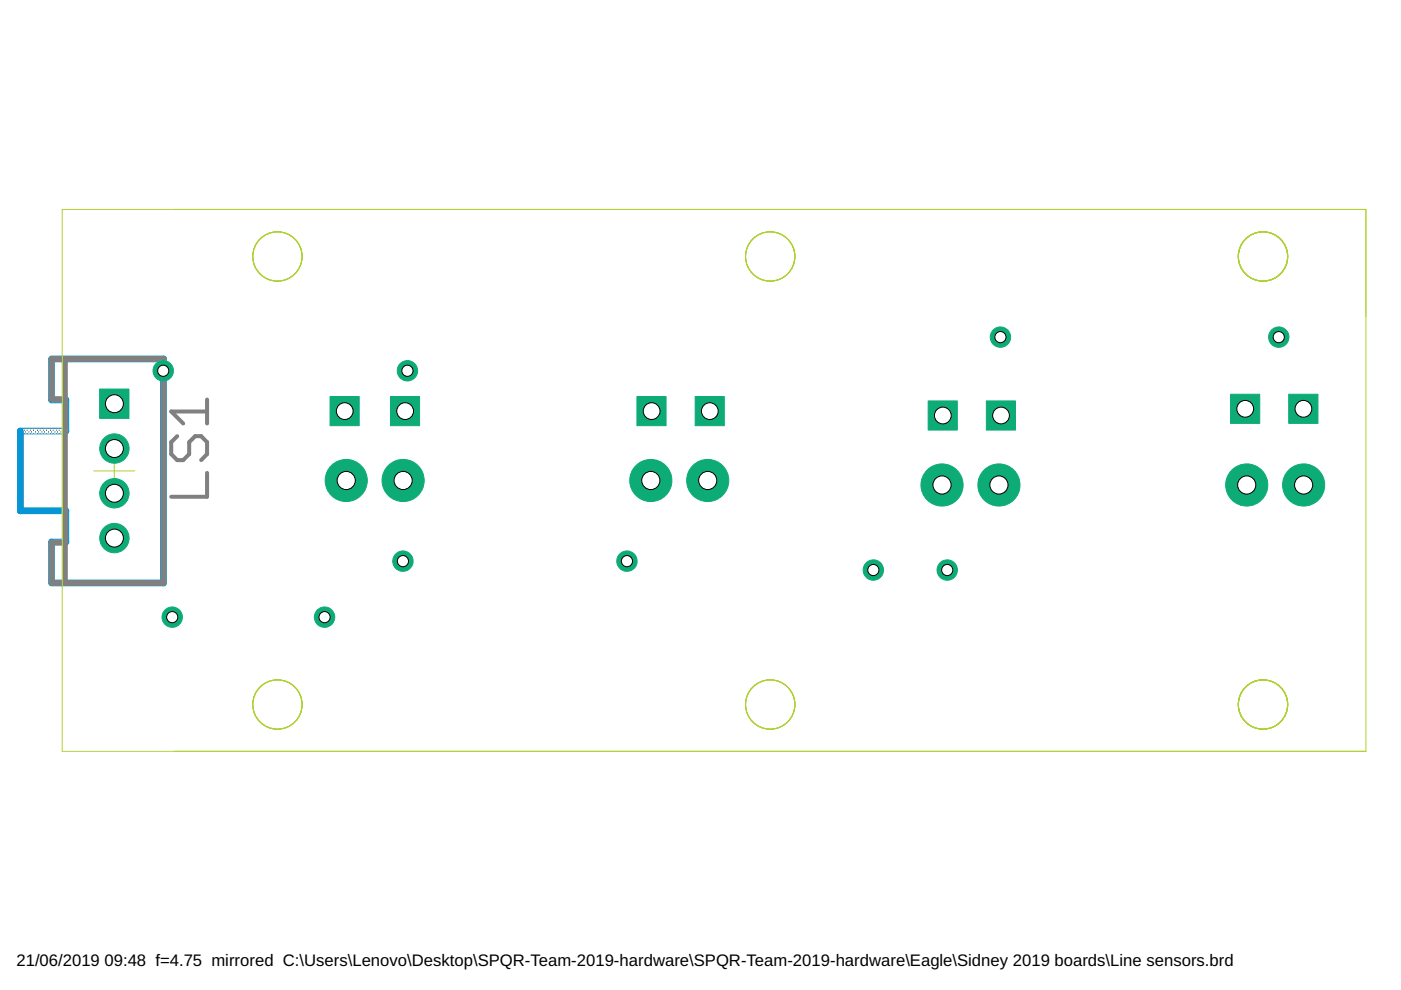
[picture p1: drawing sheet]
<svg xmlns="http://www.w3.org/2000/svg" width="297mm" height="210mm" viewBox="0 0 297 210" stroke-linecap="round" stroke-linejoin="round" font-family="sans-serif">
<g fill="#0696d7" stroke="#0696d7" stroke-width=".21">
<path d="M34.2 75.7a.6 .6 0 0 1 .6-.2 .6 .6 0 0 1 .5 .5v47.7a.61 .61 0 0 1-.6 .5 .61 .61 0 0 1-.6-.5v-47.7z"/>
<path d="M10.5 123.2l.4-.2h23.8a.61 .61 0 0 1 .6 .6 .61 .61 0 0 1-.6 .6h-23.8a.61 .61 0 0 1-.4-1z"/>
<path d="M10.5 75.7l.4-.2h23.8a.61 .61 0 0 1 .6 .6 .61 .61 0 0 1-.6 .6h-23.8a.61 .61 0 0 1-.4-1z"/>
<path d="M10.5 76a.6 .6 0 0 1 .6-.2 .6 .6 0 0 1 .5 .5v8.6a.61 .61 0 0 1-.6 .5 .61 .61 0 0 1-.6-.5v-8.6z"/>
<path d="M10.5 84.4l.4-.2h3.1a.61 .61 0 0 1 .6 .6 .61 .61 0 0 1-.6 .6h-3.1a.61 .61 0 0 1-.4-1z"/>
<path d="M13.5 84.4a.6 .6 0 0 1 .6-.2 .6 .6 0 0 1 .5 .5v6.8a.61 .61 0 0 1-.6 .5 .61 .61 0 0 1-.6-.5v-6.8z"/>
<path d="M3.8 91l.4-.2h9.8a.61 .61 0 0 1 .6 .6 .61 .61 0 0 1-.6 .6h-9.8a.61 .61 0 0 1-.4-1z"/>
<path d="M3.8 91a.6 .6 0 0 1 .7-.2 .6 .6 0 0 1 .4 .5v17.1a.61 .61 0 0 1-.6 .5 .61 .61 0 0 1-.6-.5v-17.1z"/>
<path d="M3.8 107.9l.4-.2h9.8a.61 .61 0 0 1 .6 .6 .61 .61 0 0 1-.6 .6h-9.8a.61 .61 0 0 1-.4-1z"/>
<path d="M13.5 107.9a.6 .6 0 0 1 .6-.2 .6 .6 0 0 1 .5 .5v6.8a.61 .61 0 0 1-.6 .5 .61 .61 0 0 1-.6-.5v-6.8z"/>
<path d="M10.5 114.6l.4-.3h3.1a.61 .61 0 0 1 .6 .6 .61 .61 0 0 1-.6 .6h-3.1a.61 .61 0 0 1-.4-.9z"/>
<path d="M10.5 114.6a.6 .6 0 0 1 .6-.3 .6 .6 0 0 1 .5 .6v8.5a.61 .61 0 0 1-.6 .6 .61 .61 0 0 1-.6-.6v-8.5z"/>
</g>
<path d="M19.5 76.1h9.5" fill="none" stroke="#808080" stroke-width=".61"/>
<path d="M13.8 76.1v47.5M13.8 84.6h-2.9v-8.5h23.8v47.5h-23.8v-8.6h2.9" fill="none" stroke="#808080" stroke-width="1.2"/>
<path d="M37.6 92.5l-1.3 1.2v2.6l1.3 1.3h1.2l1.3-1.3v-2.6l1.3-1.2h1.3l1.2 1.2v2.6l-1.2 1.3M43.9 84.7v5.1M43.9 87.2h-7.6l2.5 2.6M43.9 100.3v5h-7.6" fill="none" stroke="#808080" stroke-width=".85"/>
<path d="M19.9 99.8h8.7M24.2 95.5v8.7" fill="none" stroke="#afd134" stroke-width=".21"/>
<path d="M21.1 82.5h6.2v6.2h-6.2z" fill="#0dab76" stroke="#0dab76" stroke-width=".21"/>
<circle cx="24.3" cy="85.6" r="1.91" fill="#fff" stroke="#000" stroke-width=".21"/>
<circle cx="24.3" cy="95.1" r="3.1" fill="#0dab76" stroke="#0dab76" stroke-width=".21"/>
<circle cx="24.3" cy="95.1" r="1.91" fill="#fff" stroke="#000" stroke-width=".21"/>
<circle cx="24.3" cy="104.6" r="3.1" fill="#0dab76" stroke="#0dab76" stroke-width=".21"/>
<circle cx="24.3" cy="104.6" r="1.91" fill="#fff" stroke="#000" stroke-width=".21"/>
<circle cx="24.3" cy="114.1" r="3.1" fill="#0dab76" stroke="#0dab76" stroke-width=".21"/>
<circle cx="24.3" cy="114.1" r="1.91" fill="#fff" stroke="#000" stroke-width=".21"/>
<circle cx="73.4" cy="101.9" r="4.5" fill="#0dab76" stroke="#0dab76" stroke-width=".21"/>
<circle cx="73.4" cy="101.9" r="1.93" fill="#fff" stroke="#000" stroke-width=".21"/>
<circle cx="85.5" cy="101.9" r="4.5" fill="#0dab76" stroke="#0dab76" stroke-width=".21"/>
<circle cx="85.5" cy="101.9" r="1.93" fill="#fff" stroke="#000" stroke-width=".21"/>
<circle cx="138" cy="101.9" r="4.5" fill="#0dab76" stroke="#0dab76" stroke-width=".21"/>
<circle cx="138" cy="101.9" r="1.93" fill="#fff" stroke="#000" stroke-width=".21"/>
<circle cx="150.1" cy="101.9" r="4.5" fill="#0dab76" stroke="#0dab76" stroke-width=".21"/>
<circle cx="150.1" cy="101.9" r="1.93" fill="#fff" stroke="#000" stroke-width=".21"/>
<circle cx="199.7" cy="102.8" r="4.5" fill="#0dab76" stroke="#0dab76" stroke-width=".21"/>
<circle cx="199.7" cy="102.8" r="1.93" fill="#fff" stroke="#000" stroke-width=".21"/>
<circle cx="211.8" cy="102.8" r="4.5" fill="#0dab76" stroke="#0dab76" stroke-width=".21"/>
<circle cx="211.8" cy="102.8" r="1.93" fill="#fff" stroke="#000" stroke-width=".21"/>
<circle cx="264.3" cy="102.8" r="4.5" fill="#0dab76" stroke="#0dab76" stroke-width=".21"/>
<circle cx="264.3" cy="102.8" r="1.93" fill="#fff" stroke="#000" stroke-width=".21"/>
<circle cx="276.4" cy="102.8" r="4.5" fill="#0dab76" stroke="#0dab76" stroke-width=".21"/>
<circle cx="276.4" cy="102.8" r="1.93" fill="#fff" stroke="#000" stroke-width=".21"/>
<path d="M260.9 83.6h6.2v6.2h-6.2z" fill="#0dab76" stroke="#0dab76" stroke-width=".21"/>
<circle cx="264" cy="86.7" r="1.78" fill="#fff" stroke="#000" stroke-width=".21"/>
<path d="M196.8 85h6.2v6.2h-6.2z" fill="#0dab76" stroke="#0dab76" stroke-width=".21"/>
<circle cx="199.9" cy="88.1" r="1.78" fill="#fff" stroke="#000" stroke-width=".21"/>
<path d="M135 84.1h6.2v6.2h-6.2z" fill="#0dab76" stroke="#0dab76" stroke-width=".21"/>
<circle cx="138.2" cy="87.2" r="1.78" fill="#fff" stroke="#000" stroke-width=".21"/>
<circle cx="185.2" cy="120.9" r="2.16" fill="#0dab76" stroke="#0dab76" stroke-width=".21"/>
<circle cx="185.2" cy="120.9" r="1.19" fill="#fff" stroke="#000" stroke-width=".21"/>
<circle cx="200.8" cy="120.9" r="2.16" fill="#0dab76" stroke="#0dab76" stroke-width=".21"/>
<circle cx="200.8" cy="120.9" r="1.19" fill="#fff" stroke="#000" stroke-width=".21"/>
<circle cx="68.8" cy="130.9" r="2.16" fill="#0dab76" stroke="#0dab76" stroke-width=".21"/>
<circle cx="68.8" cy="130.9" r="1.19" fill="#fff" stroke="#000" stroke-width=".21"/>
<circle cx="36.5" cy="130.9" r="2.16" fill="#0dab76" stroke="#0dab76" stroke-width=".21"/>
<circle cx="36.5" cy="130.9" r="1.19" fill="#fff" stroke="#000" stroke-width=".21"/>
<circle cx="132.9" cy="119" r="2.16" fill="#0dab76" stroke="#0dab76" stroke-width=".21"/>
<circle cx="132.9" cy="119" r="1.19" fill="#fff" stroke="#000" stroke-width=".21"/>
<circle cx="85.4" cy="119" r="2.16" fill="#0dab76" stroke="#0dab76" stroke-width=".21"/>
<circle cx="85.4" cy="119" r="1.19" fill="#fff" stroke="#000" stroke-width=".21"/>
<circle cx="34.6" cy="78.6" r="2.16" fill="#0dab76" stroke="#0dab76" stroke-width=".21"/>
<circle cx="34.6" cy="78.6" r="1.19" fill="#fff" stroke="#000" stroke-width=".21"/>
<circle cx="86.4" cy="78.6" r="2.16" fill="#0dab76" stroke="#0dab76" stroke-width=".21"/>
<circle cx="86.4" cy="78.6" r="1.19" fill="#fff" stroke="#000" stroke-width=".21"/>
<path d="M147.4 84.1h6.2v6.2h-6.2z" fill="#0dab76" stroke="#0dab76" stroke-width=".21"/>
<circle cx="150.5" cy="87.2" r="1.78" fill="#fff" stroke="#000" stroke-width=".21"/>
<path d="M82.8 84.1h6.2v6.2h-6.2z" fill="#0dab76" stroke="#0dab76" stroke-width=".21"/>
<circle cx="85.9" cy="87.2" r="1.78" fill="#fff" stroke="#000" stroke-width=".21"/>
<circle cx="271.1" cy="71.5" r="2.16" fill="#0dab76" stroke="#0dab76" stroke-width=".21"/>
<circle cx="271.1" cy="71.5" r="1.19" fill="#fff" stroke="#000" stroke-width=".21"/>
<circle cx="212.1" cy="71.5" r="2.16" fill="#0dab76" stroke="#0dab76" stroke-width=".21"/>
<circle cx="212.1" cy="71.5" r="1.19" fill="#fff" stroke="#000" stroke-width=".21"/>
<path d="M273.2 83.6h6.2v6.2h-6.2z" fill="#0dab76" stroke="#0dab76" stroke-width=".21"/>
<circle cx="276.4" cy="86.7" r="1.78" fill="#fff" stroke="#000" stroke-width=".21"/>
<path d="M209.1 85h6.2v6.2h-6.2z" fill="#0dab76" stroke="#0dab76" stroke-width=".21"/>
<circle cx="212.2" cy="88.1" r="1.78" fill="#fff" stroke="#000" stroke-width=".21"/>
<path d="M70 84.1h6.2v6.2h-6.2z" fill="#0dab76" stroke="#0dab76" stroke-width=".21"/>
<circle cx="73.1" cy="87.2" r="1.78" fill="#fff" stroke="#000" stroke-width=".21"/>
<g fill="none" stroke="#afd134" stroke-width=".21">
<path d="M13.2 44.4h276.4v114.9h-276.4z"/>
<circle cx="58.8" cy="54.4" r="5.2"/>
<circle cx="163.3" cy="54.4" r="5.2"/>
<circle cx="267.8" cy="54.4" r="5.2"/>
<circle cx="58.8" cy="149.4" r="5.2"/>
<circle cx="163.3" cy="149.4" r="5.2"/>
<circle cx="267.8" cy="149.4" r="5.2"/>
</g>
<g font-size="3.5">
<text x="3.5" y="204.7">21/06/2019</text>
<text x="22.2" y="204.7">09:48 f=4.75 mirrored C:\Users\Lenovo\Desktop\SPQR-Team-2019-hardware\SPQR-Team-2019-hardware\Eagle\Sidney 2019 boards\Line sensors.brd</text>
</g>
</svg>
